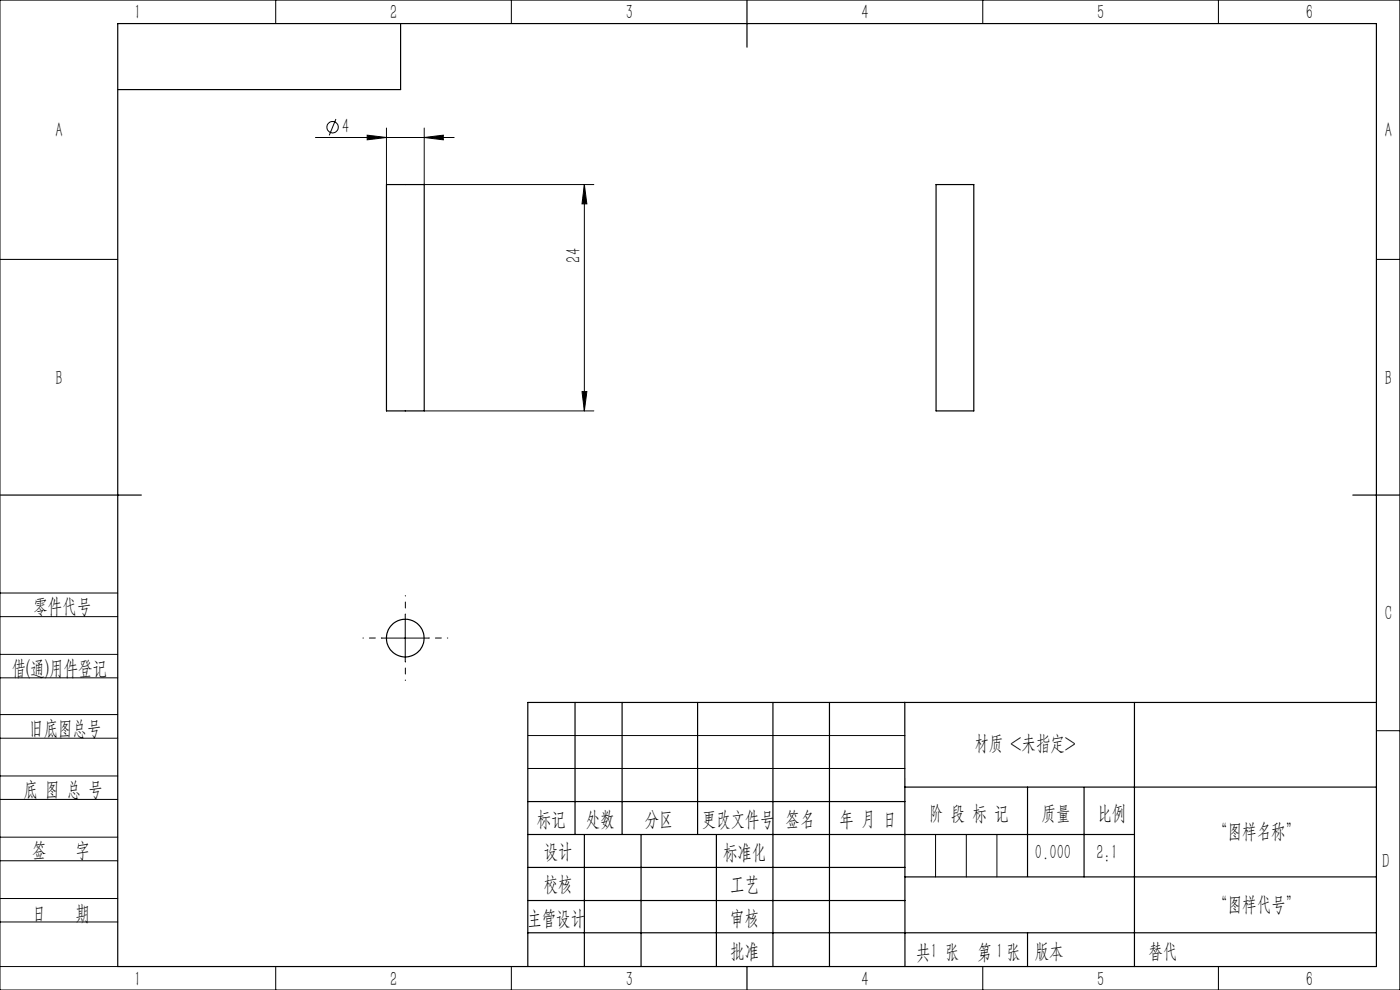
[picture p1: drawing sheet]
<svg xmlns="http://www.w3.org/2000/svg" width="297mm" height="210mm" viewBox="0 0 297 210" stroke-linecap="round" stroke-linejoin="round" font-family="sans-serif">
<g fill="none" stroke="#000" stroke-width=".25">
<path d="M25 5h267v200h-267zM85 5v14h-60M158.5 0v10M82 39.1h8v48.1h-8zM198.6 39.1h8v48.1h-8zM0 105h30M287 105h10M122 149v28M132 149v28M148 149v28M164 149v56M176 149v56"/>
<path d="M191.9 149l.1 56M240.7 149v56M292 149h-180v56M112 177h128.7M112 170h80M124 177v28M136 177v28M152 177v28M191.9 167h100.1M218 167v18.9M230 167v19M112 197.9h180"/>
<path d="M112 184h80M112 191h80M192 186h100M218 197.9v7.1M158.5 205v5"/>
<circle cx="86" cy="135.4" r="4"/>
</g>
<g fill="none" stroke="#000" stroke-width=".21">
<path d="M0 0h297v210h-297zM58.5 0v5M108.5 0v5M208.5 0v5M258.5 0v5M66.9 29.2h29.4M71.3 25.3l-1.5 3.4M77.9 28.7l4.1 .5-4.1 .5zM82 27.2v11.9M90 29.2l4.1-.5v1zM90 27.2v11.9h36M124 39.1l.5 4.1h-1z"/>
<path d="M124 39.1v48.1M0 55h25M292 55h5M90 87.2h36M123.5 83.1h1l-.5 4.1zM0 138.8h25M0 125.8h25M0 130.8h25M81 135.4h10M86 130.3v10.1M0 143.8h25M0 156.6h25"/>
<path d="M0 151.6h25M112 156h80M292 155h5M0 169.6h25M0 164.6h25M0 177.6h25M112 163h80M198.5 177v9M205 177v9M211.5 177v9M0 182.6h25M0 190.6h25"/>
<path d="M0 195.6h25M0 205h25M58.5 205v5M108.5 205v5M208.5 205v5M258.5 205v5"/>
<circle cx="70.5" cy="27" r="1.21"/>
</g>
<path d="M81 135.3h-4M86 130.3v-4M91 135.3h4M86 140.3v4" fill="none" stroke="#000" stroke-width=".21" stroke-dasharray="30.5 1.3 1.3 1.3" stroke-dashoffset="30.4"/>
<g fill="#000">
<path d="M90 29.2l4.1-.5v1zM77.9 28.7l4.1 .5-4.1 .5z"/>
<path d="M123.5 83.1h1l-.5 4.1zM124 39.1l.5 4.1h-1z"/>
</g>
<g font-size="4.4">
<text x="28.5" y="4.1">1</text>
<text x="82.7" y="4.1">2</text>
<text x="132.7" y="4.1">3</text>
<text x="182.7" y="4.1">4</text>
<text x="232.7" y="4.1">5</text>
<text x="277" y="4.1">6</text>
<text x="11.7" y="29.1">A</text>
<text x="72.6" y="28.3">4</text>
<text x="293.8" y="29.1">A</text>
<text x="123.1" y="55.7" transform="rotate(-90 123.1 55.7)">24</text>
<text x="11.7" y="81.6">B</text>
<text x="293.8" y="81.6">B</text>
<text x="7.1" y="130.1">零件代号</text>
<text x="293.7" y="131.6">C</text>
<text x="2.5" y="143.2">借(通)用件登记</text>
<text x="6.2" y="155.8">旧底图总号</text>
<text x="206.7" y="159.1">材质 &lt;未指定&gt;</text>
<text x="5" y="168.9">底 图 总 号</text>
<text x="197.1" y="173.8">阶 段 标 记</text>
<text x="221" y="173.8">质量</text>
<text x="232.8" y="173.8">比例</text>
<text x="113.9" y="175.2">标记</text>
<text x="124.3" y="175.2">处数</text>
<text x="136.8" y="175.2">分区</text>
<text x="148.9" y="175.2">更改文件号</text>
<text x="166.7" y="175.2">签名</text>
<text x="178.1" y="175.2">年 月 日</text>
<text x="257.4" y="177.8">“图样名称”</text>
<text x="6.8" y="181.9">签</text>
<text x="16" y="181.9">字</text>
<text x="115.3" y="182.1">设计</text>
<text x="153.4" y="182.2">标准化</text>
<text x="219.6" y="182.1">0.000</text>
<text x="232.6" y="182.1">2:1</text>
<text x="293.2" y="184.1">D</text>
<text x="115.3" y="189">校核</text>
<text x="154.9" y="189">工艺</text>
<text x="6.8" y="195.2">日</text>
<text x="16" y="195.2">期</text>
<text x="111.9" y="196.2">主管设计</text>
<text x="154.9" y="196.2">审核</text>
<text x="257.4" y="193.2">“图样代号”</text>
<text x="154.9" y="203.1">批准</text>
<text x="194.4" y="203.4">共 张</text>
<text x="197.4" y="203.1">1</text>
<text x="207.4" y="203.4">第 张</text>
<text x="211.3" y="203.1">1</text>
<text x="219.5" y="203.1">版本</text>
<text x="243.6" y="203.1">替代</text>
<text x="28.5" y="209.1">1</text>
<text x="82.7" y="209.1">2</text>
<text x="132.7" y="209.1">3</text>
<text x="182.7" y="209.1">4</text>
<text x="232.7" y="209.1">5</text>
<text x="277" y="209.1">6</text>
</g>
</svg>
